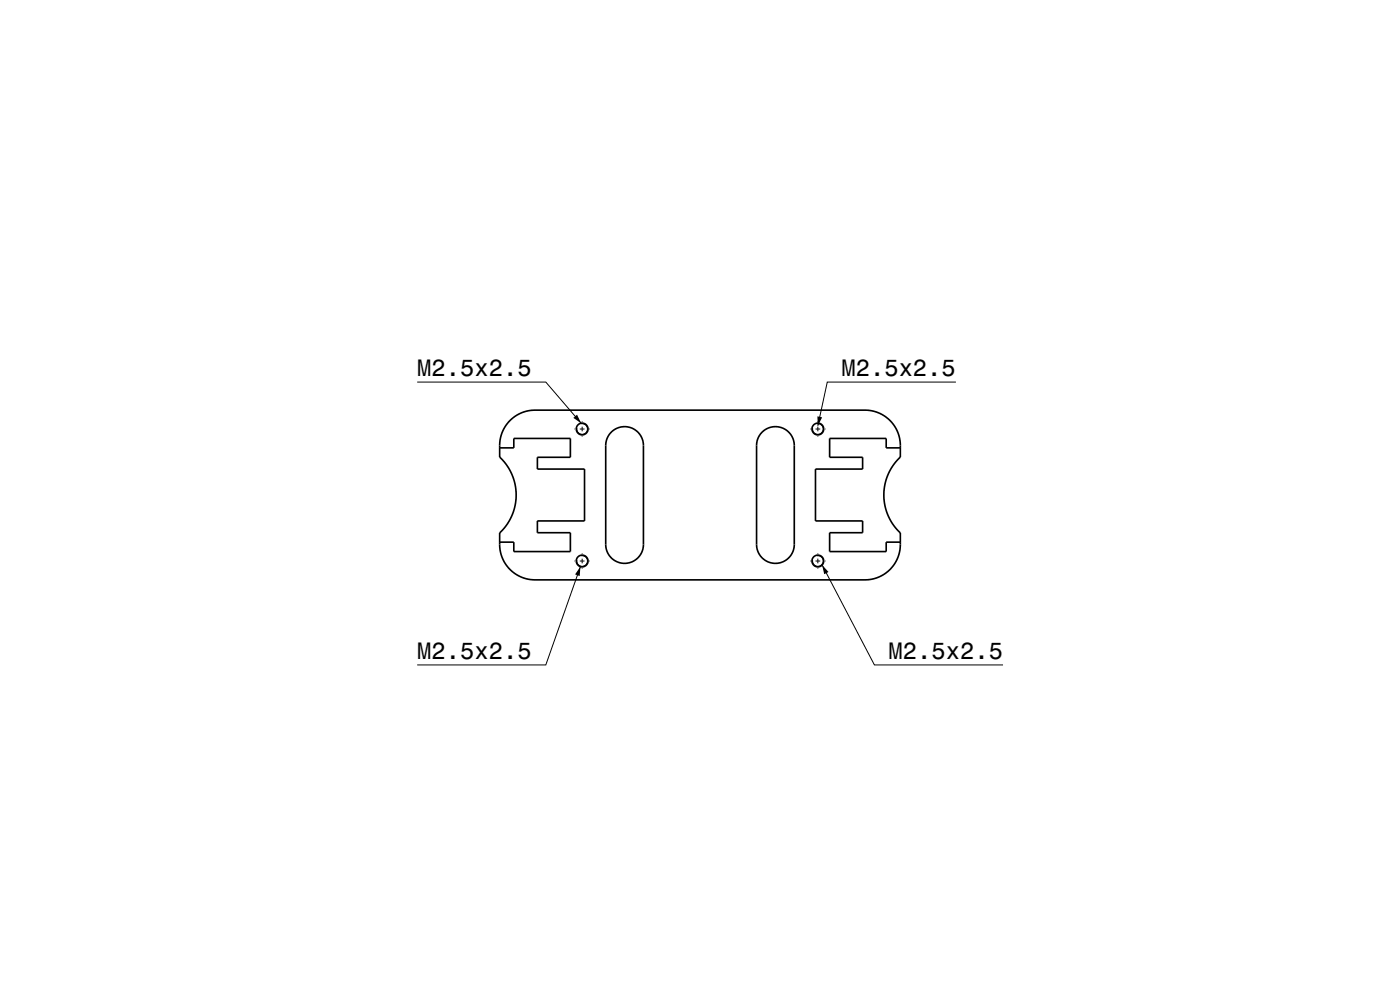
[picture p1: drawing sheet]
<svg xmlns="http://www.w3.org/2000/svg" width="297mm" height="210mm" viewBox="0 0 297 210" stroke-linecap="round" stroke-linejoin="round" font-family="sans-serif">
<g fill="none" stroke="#000" stroke-width=".35">
<path d="M106 95h3v-2h12v4h-7v2.5h10v11h-10v2.5h7v4h-12v-2h-3M108.3 89.1a7.5 7.5 0 0 1 5.2-2.1h70a7.5 7.5 0 0 1 7.5 7.5v2.5a11 11 0 0 0 0 16v2.5a7.5 7.5 0 0 1-7.5 7.5h-70a7.5 7.5 0 0 1-7.5-7.5v-2.5a11 11 0 0 0 0-16v-2.5a7.5 7.5 0 0 1 2.3-5.4zM129.6 91.7a4 4 0 0 1 4.4-.9 4 4 0 0 1 2.5 3.7v21a4 4 0 0 1-4 4 4 4 0 0 1-4-4v-21.1l.3-1.4zM161.6 91.7a4 4 0 0 1 4.4-.9 4 4 0 0 1 2.5 3.7v21a4 4 0 0 1-4 4 4 4 0 0 1-4-4v-21.1l.3-1.4zM191 95h-3v-2h-12v4h7v2.5h-10v11h10v2.5h-7v4h12v-2h3"/>
<circle cx="123.5" cy="91" r="1.25"/>
<circle cx="173.5" cy="91" r="1.25"/>
<circle cx="123.5" cy="119" r="1.25"/>
<circle cx="173.5" cy="119" r="1.25"/>
</g>
<g fill="none" stroke="#000" stroke-width=".21">
<path d="M88.5 81h27.3l7.5 8.8M121.9 91h.1M123 91h1M123.3 89.9a1.12 1.12 0 0 1 1.3 1 1.12 1.12 0 0 1-1.2 1.2 1.12 1.12 0 0 1-1-1.3M123.5 89.4v.1M123.5 90.5v1M123.5 92.5v.1M125 91h.1M171.9 91h.1M173 91h1M173.3 89.9a1.12 1.12 0 0 1 1.3 1 1.12 1.12 0 0 1-1.2 1.2 1.12 1.12 0 0 1-1-1.3M173.5 89.4v.1"/>
<path d="M173.5 90.5v1M173.5 92.5v.1M175 91h.1M202.8 81h-27.3l-2 9.3M121.9 119h.1M123 119h1M123.3 117.9a1.12 1.12 0 0 1 1.3 1 1.12 1.12 0 0 1-1.2 1.2 1.12 1.12 0 0 1-1-1.3M123.5 117.4v.1M123.5 118.5v1M125 119h.1M171.9 119h.1M173 119h1"/>
<path d="M173.3 117.9a1.12 1.12 0 0 1 1.3 1 1.12 1.12 0 0 1-1.2 1.2 1.12 1.12 0 0 1-1-1.3M173.5 117.4v.1M173.5 118.5v1M174.4 119.9l11.1 21.1h27.3M175 119h.1M123.1 120.2l-7.3 20.8h-27.3M123.5 120.5v.1M173.5 120.5v.1"/>
</g>
<path d="M0 0h297v210h-297" fill="none" stroke="#fff" stroke-width=".21"/>
<g fill="#000">
<path d="M121.6 88.6l.8-.6 .9 1.8z" fill-rule="evenodd"/>
<path d="M173.4 88.3l1 .2-.9 1.8z" fill-rule="evenodd"/>
<path d="M123.1 120.2l-.1 2-1-.4z" fill-rule="evenodd"/>
<path d="M174.4 119.9l1.4 1.4-.9 .5z" fill-rule="evenodd"/>
</g>
<g font-size="5">
<text x="88.5" y="79.9">M2.5x2.5</text>
<text x="178.5" y="79.9">M2.5x2.5</text>
<text x="88.5" y="139.9">M2.5x2.5</text>
<text x="188.5" y="139.9">M2.5x2.5</text>
</g>
</svg>
